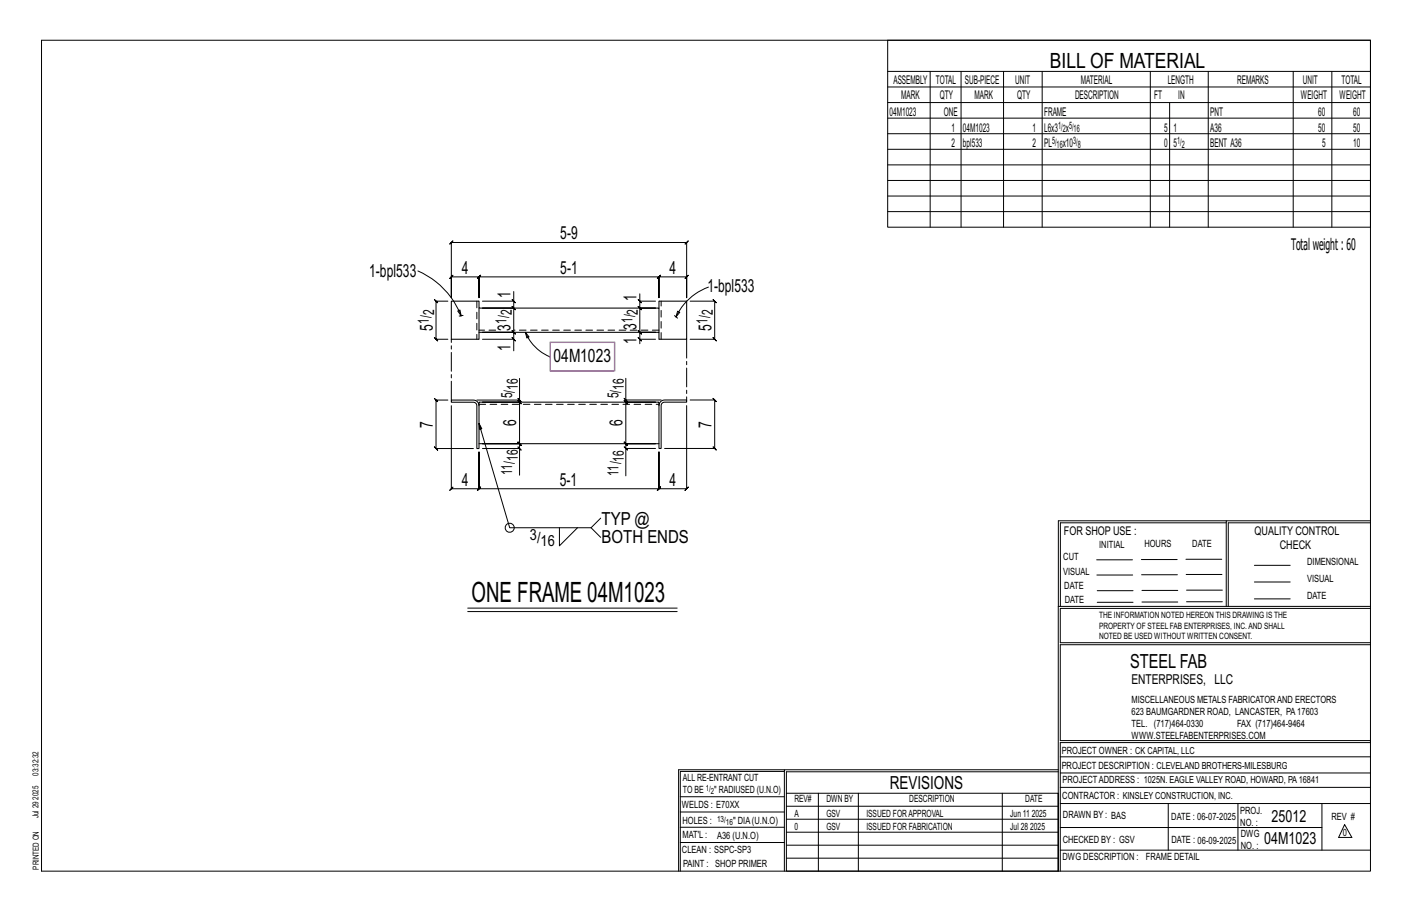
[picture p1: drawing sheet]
<svg xmlns="http://www.w3.org/2000/svg" width="432mm" height="279mm" viewBox="0 0 432 279" stroke-linecap="round" stroke-linejoin="round" font-family="sans-serif">
<g fill="none" stroke="#000" stroke-width=".31">
<path d="M12.7 12.3h406.4v254h-406.4zM271.5 12.3h147.6v57.2h-147.6zM271.5 21.8h147.6M271.5 26.6h147.6M271.5 31.4h147.6M271.5 36.1h147.6M284.5 21.8v47.7M293.9 21.8v47.7M306.9 21.8v47.7M318.7 21.8v47.7M351.8 21.8v47.7M357.7 31.4v38.1"/>
<path d="M369.5 21.8v47.7M395.5 21.8v47.7M407.3 21.8v47.7M271.5 40.9h147.6M271.5 45.6h147.6M271.5 50.4h147.6M271.5 55.2h147.6M271.5 59.9h147.6M138 74.1l-.5 .5 1-1-.5 .5h72l-.5 .5 1-1-.5 .5v16.9v-6.4l.5-.5-1 1 .5-.5h-8.5l.5-.5-1 1 .5-.5v6.4v-6.4l.5-.5-1 1 .5-.5h-55l.5-.5-1 1 .5-.5v6.4v-6.4l.5-.5-1 1 .5-.5h-8.5l.5-.5-1 1 .5-.5v6.4zM271.5 64.7h147.6M127.8 82.8a24.9 24.9 0 0 1 13.2 13.7M137 92.1h-3.7l-.5-.5 1 1-.5-.5v11.6l-.5-.5 1 1-.5-.5h3.7"/>
<path d="M140 95.1l.7-.3 .3 1.7zM141 96.5l-.6 .1M141.6 96.5h-.6M156.6 91.6l1 1zM157.1 92.1v2.1l-.5-.5 1 1-.5-.5h-9.6h9.6l-.5-.5 1 1-.5-.5v7.4l-.5-.5 1 1-.5-.5h-9.6h9.6l-.5-.5 1 1-.5-.5v2.1M157.1 89.1v3h-9.6M195.2 91.6l1 1zM195.7 92.1v2.1l-.5-.5 1 1-.5-.5h4.8h-4.8l-.5-.5 1 1-.5-.5v7.4l-.5-.5 1 1-.5-.5h4.8h-4.8l-.5-.5 1 1-.5-.5v2.1M195.7 89.8v2.3h4.8M206.3 96.4l.4 .4M206.7 96.8l.4 .5M207.2 95.1l.7 .4-1.2 1.3z"/>
<path d="M211 92.1h7.6l-.5-.5 1 1-.5-.5v11.6l-.5-.5 1 1-.5-.5h-7.6M216.6 87.8a17.6 17.6 0 0 0-9.9 9M147.5 103.7h9.6v3.5M156.6 103.2l1 1zM158.9 115.7v6.6h-13.1M160.7 101.6l1.1 1.4-.7 .3zM160.7 101.6a13.8 13.8 0 0 0 7.5 7.5M191.4 115.6v6.7h10.8M195.2 103.2l1 1zM200.5 103.7h-4.8v1.4M137 122.3h-3.7l-.5-.5 1 1-.5-.5v14.8l-.5-.5 1 1-.5-.5h11.5M146.5 129.5l.1 1.8 .7-.3-.8-1.5 9.4 31.8h24.9l2.9-2.9"/>
<path d="M147.5 137.1h11.4v8.2M158.4 136.6l1 1zM158.4 121.8l1 1zM158.9 122.3v.6l-.5-.5 1 1-.5-.5h-11.4h11.4l-.5-.5 1 1-.5-.5v12.7l-.5-.5 1 1-.5-.5h-11.4h11.4l-.5-.5 1 1-.5-.5v1.5M190.9 136.6l1 1zM190.9 121.8l1 1zM191.4 122.3v.6l-.5-.5 1 1-.5-.5h9.1h-9.1l-.5-.5 1 1-.5-.5v12.7l-.5-.5 1 1-.5-.5h9.1h-9.1l-.5-.5 1 1-.5-.5v1.5M200.5 137.1h-9.1v8.4M210 124v25.4l.5-.5-1 1 .5-.5h-8.5l.5-.5-1 1 .5-.5v-11.3v11.3l.5-.5-1 1 .5-.5h-55l.5-.5-1 1 .5-.5v-11.2v11.2l.5-.5-1 1 .5-.5h-8.5l.5-.5-1 1 .5-.5v-25.4M211 122.3h7.6l-.5-.5 1 1-.5-.5v14.8l-.5-.5 1 1-.5-.5h-15.4M375 159.8h-50.7v25.6M375 159.2h-51.3l-.1 107.1"/>
<path d="M419.1 159.2h-44.1v26.2M419.1 159.8h-43.5v25.6M171.1 161.3v5.6l5.5-5.6M180.8 161.3l2.9 3M335.4 171.1h10.9M335.4 175.8h11M349 171h11M349.1 175.7h11M362.7 171h10.9M362.7 175.6h11M383.6 172.8h11M383.6 177.9h11"/>
<path d="M143 185.9h64.1M143 187h64.1M323.7 185.4h95.4M335.5 184.1h11M335.5 180.6h11M349.2 184h11M349.2 180.5h11M362.9 180.4h10.9M362.9 184h10.9M383.6 183.1h11M419.1 186h-94.9v10.5h94.9M419.1 197.1h-94.9v29.3h94.9v.6h-94.9v39.3"/>
<path d="M239.9 235.8h-31.9v30.5M239.9 235.3h-32.4v31M323.6 235.3h-83.7v31M323.6 235.9h-83.1v6.6M324.2 236.3h94.9M324.2 231.4h94.9M208 252.9h31.9M208 257.5h31.9M208 243.6h31.9M208 248.2h31.9M240.5 242.5h83.1v23.8h-83.1zM240.5 258.4h83.1"/>
<path d="M240.5 254.4h83.1M240.5 250.4h83.1M240.5 246.5h83.1M250.3 242.5v23.8M262.5 242.5v23.8M306.5 242.5v23.8M324.2 253h80.1M324.2 245.6h94.9M324.2 259.9h94.9M324.2 240.7h94.9M357.3 245.6v14.3M378.6 245.6v14.3"/>
<path d="M404.3 245.6v14.3M411.2 252.1l2.2 3.9h-4zM240.5 262.3h83.1"/>
<circle cx="155.9" cy="161.3" r="1.38"/>
</g>
<path d="M146.5 94.2v9.5h-8.5v-11.6h8.5v2.1h55v7.4M201.5 94.2v-2.1h8.5v11.6h-8.5v-2.1h-55M138 122.3h6.8a1.72 1.72 0 0 1 1.7 1.7v13.1h-.7l-.1-13.6-.9-.5h-6.8zM146.5 135.6h55M201.5 124v-1.1h-55v1.1M202 122.8l1.2-.5h6.8v.6h-6.8l-.9 .6-.1 13.6h-.7v-13.1z" fill="none" stroke="#000" stroke-width=".32"/>
<path d="M145.8 92.1v11.6M151.6 100.9h-5.1M201.5 100.9h-44.4M202.2 103.7v-11.6M146.5 123.6h55" fill="none" stroke="#000" stroke-width=".31" stroke-dasharray="2 1.4"/>
<path d="M168.2 104.6h19.8v8.8h-19.8z" fill="none" stroke="#f0f" stroke-width=".5"/>
<path d="M210 103.7v18.6M138 122.3v-18.6" fill="none" stroke="#000" stroke-width=".31" stroke-dasharray="5.8 1 1 1"/>
<text font-size="8.6" x="144.2" y="183.9">ONE FRAME 04M1023</text>
<text font-size="6.4" x="321.1" y="20.7">BILL OF MATERIAL</text>
<text font-size="5.9" x="345.6" y="204.1">STEEL FAB</text>
<text font-size="5.6" x="169.3" y="110.8">04M1023</text>
<g font-size="5.5">
<text x="171.3" y="73.1">5-9</text>
<text x="141.2" y="83.6">4</text>
<text x="171.3" y="83.6">5-1</text>
<text x="204.7" y="83.6">4</text>
<text x="112.9" y="84.7">1-bpl533</text>
<text x="216.3" y="89.4">1-bpl533</text>
<text x="156.1" y="91.2" transform="rotate(-90 156.1 91.2)">1</text>
<text x="194.7" y="91.9" transform="rotate(-90 194.7 91.9)">1</text>
<text x="132.3" y="101.1" transform="rotate(-90 132.3 101.1)">5</text>
<text x="156.1" y="101.1" transform="rotate(-90 156.1 101.1)">3</text>
<text x="194.7" y="100.8" transform="rotate(-90 194.7 100.8)">3</text>
<text x="217.6" y="101.1" transform="rotate(-90 217.6 101.1)">5</text>
<text x="156.1" y="107.2" transform="rotate(-90 156.1 107.2)">1</text>
<text x="194.7" y="105.1" transform="rotate(-90 194.7 105.1)">1</text>
<text x="132.3" y="130.7" transform="rotate(-90 132.3 130.7)">7</text>
<text x="157.9" y="130.3" transform="rotate(-90 157.9 130.3)">6</text>
<text x="190.4" y="130.3" transform="rotate(-90 190.4 130.3)">6</text>
<text x="217.6" y="130.7" transform="rotate(-90 217.6 130.7)">7</text>
<text x="141.2" y="148.4">4</text>
<text x="171.2" y="148.4">5-1</text>
<text x="204.7" y="148.4">4</text>
<text x="183.9" y="160.3">TYP @</text>
<text x="183.9" y="165.9">BOTH ENDS</text>
<text x="272.2" y="241.1">REVISIONS</text>
</g>
<g font-size="5.1">
<text x="388.9" y="251.3">25012</text>
<text x="386.6" y="258.1">04M1023</text>
</g>
<text font-size="4.9" x="394.8" y="76.4">Totalweight : 60</text>
<g font-size="4.7">
<text x="131.1" y="99" transform="rotate(-90 131.1 99)">1/</text>
<text x="132.8" y="96.4" transform="rotate(-90 132.8 96.4)">2</text>
<text x="154.9" y="99" transform="rotate(-90 154.9 99)">1/</text>
<text x="156.5" y="96.4" transform="rotate(-90 156.5 96.4)">2</text>
<text x="193.4" y="98.8" transform="rotate(-90 193.4 98.8)">1/</text>
<text x="195.1" y="96.1" transform="rotate(-90 195.1 96.1)">2</text>
<text x="216.3" y="99" transform="rotate(-90 216.3 99)">1/</text>
<text x="218" y="96.4" transform="rotate(-90 218 96.4)">2</text>
<text x="158.3" y="119.2" transform="rotate(-90 158.3 119.2)">16</text>
<text x="190.8" y="119.1" transform="rotate(-90 190.8 119.1)">16</text>
<text x="156.6" y="121.8" transform="rotate(-90 156.6 121.8)">5/</text>
<text x="189.1" y="121.7" transform="rotate(-90 189.1 121.7)">5/</text>
<text x="158.3" y="140.9" transform="rotate(-90 158.3 140.9)">16</text>
<text x="190.8" y="141.1" transform="rotate(-90 190.8 141.1)">16</text>
<text x="156.6" y="145.3" transform="rotate(-90 156.6 145.3)">11/</text>
<text x="189.1" y="145.5" transform="rotate(-90 189.1 145.5)">11/</text>
<text x="162.1" y="165.2">3/</text>
<text x="165.3" y="166.8">16</text>
</g>
<text font-size="4.2" x="346" y="209.1">ENTERPRISES, LLC</text>
<g font-size="3.7">
<text x="273.2" y="25.6">ASSEMBLY</text>
<text x="286.2" y="25.6">TOTAL</text>
<text x="295.1" y="25.6">SUB-PIECE</text>
<text x="310.4" y="25.6">UNIT</text>
<text x="330.5" y="25.6">MATERIAL</text>
<text x="357.1" y="25.6">LENGTH</text>
<text x="378.3" y="25.6">REMARKS</text>
<text x="398.4" y="25.6">UNIT</text>
<text x="410.2" y="25.6">TOTAL</text>
<text x="272.1" y="35.5">04M1023</text>
<text x="275.6" y="30.4">MARK</text>
<text x="287.4" y="30.4">QTY</text>
<text x="288.6" y="35.5">ONE</text>
<text x="298" y="30.4">MARK</text>
<text x="311" y="30.4">QTY</text>
<text x="319.3" y="35.5">FRAME</text>
<text x="328.7" y="30.4">DESCRIPTION</text>
<text x="353" y="30.4">FT</text>
<text x="360.3" y="30.4">IN</text>
<text x="370.1" y="35.5">PNT</text>
<text x="397.8" y="30.4">WEIGHT</text>
<text x="403.2" y="35.5">60</text>
<text x="409.6" y="30.4">WEIGHT</text>
<text x="413.8" y="35.5">60</text>
<text x="290.9" y="40.2">1</text>
<text x="294.5" y="40.2">04M1023</text>
<text x="315.8" y="40.2">1</text>
<text x="319.3" y="40.2">L6x3 x</text>
<text x="356" y="40.2">5</text>
<text x="358.9" y="40.2">1</text>
<text x="370.1" y="40.2">A36</text>
<text x="403.2" y="40.2">50</text>
<text x="413.8" y="40.2">50</text>
<text x="290.9" y="45">2</text>
<text x="294.5" y="45">bpl533</text>
<text x="315.8" y="45">2</text>
<text x="319.3" y="45">PL</text>
<text x="325" y="45">x10</text>
<text x="356" y="45">0</text>
<text x="358.9" y="45">5</text>
<text x="370.1" y="45">BENT A36</text>
<text x="404.3" y="45">5</text>
<text x="413.8" y="45">10</text>
<text x="325.3" y="163.4">FOR SHOP USE :</text>
<text x="383.7" y="163.4">QUALITY CONTROL</text>
<text x="391.4" y="167.8">CHECK</text>
</g>
<g font-size="3.1">
<text x="323.6" y="39.4">1/ 5/</text>
<text x="325" y="40.5">2</text>
<text x="328.3" y="40.5">16</text>
<text x="321.7" y="44.1">5/</text>
<text x="323.1" y="45.3">16</text>
<text x="328.2" y="44.1">3/</text>
<text x="329.6" y="45.3">8</text>
<text x="360" y="44.1">1/</text>
<text x="361.4" y="45.3">2</text>
<text x="336.2" y="167.4">INITIAL</text>
<text x="350" y="167.1">HOURS</text>
<text x="364.6" y="167.2">DATE</text>
<text x="325.2" y="171.3">CUT</text>
<text x="399.8" y="172.8">DIMENSIONAL</text>
<text x="325.1" y="175.8">VISUAL</text>
<text x="399.8" y="177.9">VISUAL</text>
<text x="325.5" y="180">DATE</text>
<text x="325.7" y="184.4">DATE</text>
<text x="399.8" y="183.1">DATE</text>
<text x="346" y="215">MISCELLANEOUS METALS FABRICATORAND ERECTORS</text>
<text x="346" y="218.6">623 BAUMGARDNER ROAD, LANCASTER, PA17603</text>
<text x="346" y="225.8">WWW.STEELFABENTERPRISES.COM</text>
<text x="346" y="222.2">TEL. (717)464-0330</text>
<text x="378.3" y="222.2">FAX (717)464-9464</text>
<text x="324.7" y="230.5">PROJECT OWNER : CK CAPITAL, LLC</text>
<text x="208.8" y="238.8">ALL RE-ENTRANT CUT</text>
<text x="324.7" y="235.1">PROJECT DESCRIPTION : CLEVELAND BROTHERS-MILESBURG</text>
<text x="324.9" y="239.5">PROJECTADDRESS : 1025N. EAGLE VALLEY ROAD, HOWARD, PA16841</text>
<text x="208.8" y="242.5">TO BE</text>
<text x="218.4" y="242.5">&quot; RADIUSED (U.N.O)</text>
<text x="242.9" y="245.3">REV#</text>
<text x="252.7" y="245.3">DWN BY</text>
<text x="278.1" y="245.3">DESCRIPTION</text>
<text x="313.5" y="245.3">DATE</text>
<text x="324.9" y="244.2">CONTRACTOR : KINSLEY CONSTRUCTION, INC.</text>
<text x="208.5" y="247">WELDS : E70XX</text>
<text x="208.7" y="251.7">HOLES :</text>
<text x="224.2" y="251.8">&quot; DIA(U.N.O)</text>
<text x="242.9" y="249.9">A</text>
<text x="252.7" y="249.9">GSV</text>
<text x="264.9" y="249.9">ISSUED FORAPPROVAL</text>
<text x="309" y="249.9">Jun 11</text>
<text x="315.5" y="249.9">2025</text>
<text x="325.1" y="250">DRAWN BY : BAS</text>
<text x="358.2" y="250.5">DATE : 06-07-2025</text>
<text x="379.3" y="248.9">PROJ.</text>
<text x="407.2" y="250.5">REV #</text>
<text x="208.7" y="256.3">MAT'L :</text>
<text x="219.3" y="256.4">A36 (U.N.O)</text>
<text x="242.9" y="253.8">0</text>
<text x="252.7" y="253.8">GSV</text>
<text x="264.9" y="253.8">ISSUED FOR FABRICATION</text>
<text x="309" y="253.8">Jul 28</text>
<text x="315" y="253.8">2025</text>
<text x="325" y="257.6">CHECKED BY : GSV</text>
<text x="358.3" y="257.7">DATE : 06-09-2025</text>
<text x="379.3" y="252.5">NO. :</text>
<text x="379.5" y="255.9">DWG</text>
<text x="410.6" y="255.5">0</text>
<text x="208.6" y="260.7">CLEAN : SSPC-SP3</text>
<text x="324.9" y="262.9">DWG DESCRIPTION :</text>
<text x="350.4" y="263">FRAME DETAIL</text>
<text x="379.5" y="259.5">NO. :</text>
<text x="208.9" y="265">PAINT : SHOP PRIMER</text>
</g>
<g font-size="2.7">
<text x="336.1" y="189">THE INFORMATION NOTED HEREON THIS DRAWING IS THE</text>
<text x="336.1" y="195.4">NOTED BE USED WITHOUT WRITTEN CONSENT.</text>
<text x="336.1" y="192.2">PROPERTY OF STEEL FAB ENTERPRISES, INC.AND SHALL</text>
</g>
<g font-size="2.6">
<text x="215.9" y="241.8">1/</text>
<text x="217.4" y="242.7">2</text>
<text x="219.3" y="251.1">13/</text>
<text x="222" y="252.1">16</text>
</g>
<g font-size="2.5">
<text x="11.7" y="237.1" transform="rotate(-90 11.7 237.1)">03:32:32</text>
<text x="11.8" y="244.4" transform="rotate(-90 11.8 244.4)">2025</text>
<text x="11.8" y="250.1" transform="rotate(-90 11.8 250.1)">Jul 29</text>
<text x="11.9" y="265.8" transform="rotate(-90 11.9 265.8)">PRINTED ON</text>
</g>
</svg>
